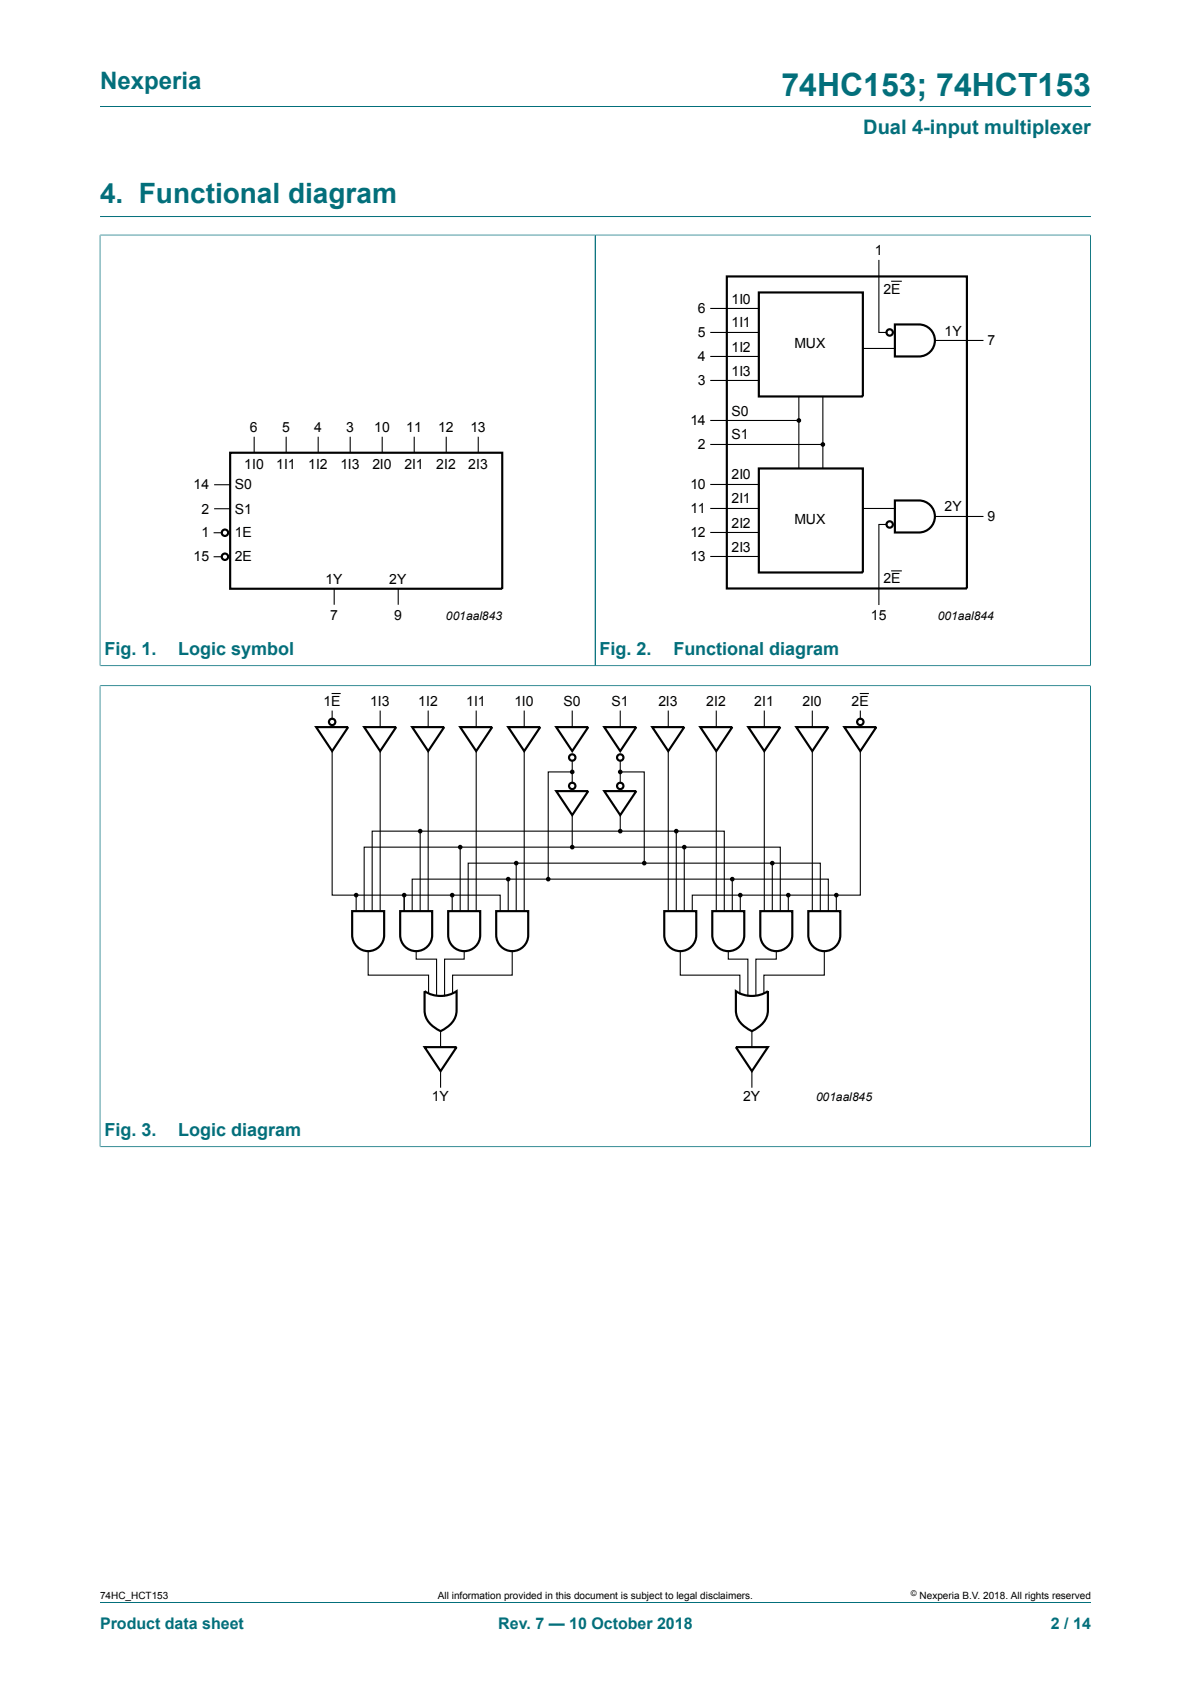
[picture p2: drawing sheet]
<svg xmlns="http://www.w3.org/2000/svg" width="210mm" height="297mm" viewBox="0 0 210 297" stroke-linecap="round" stroke-linejoin="round" font-family="sans-serif">
<path d="M17.6 18.8h174.8M17.6 38.2h174.8M17.6 41.5h174.7M17.6 41.4v76.1M105 41.5v75.9M192.3 41.4v76.1M17.6 117.4h174.7M17.6 120.9h174.7M17.6 120.9v81.4M192.3 120.9v81.4M17.6 202.2h174.7M17.6 282.6h174.8" fill="none" stroke="#036f7b" stroke-width=".18"/>
<g fill="none" stroke="#000" stroke-width=".19">
<path d="M125.3 54.4h8.5M125.3 58.6h8.5M155 45.9v12.7h1.3M157.2 49.6h1.7M44.8 77v2.8M50.5 77v2.8M56.1 77v2.8M61.7 77v2.8M67.4 77v2.8M73 77v2.8M78.7 77v2.8M84.3 77v2.8"/>
<path d="M125.3 62.9h8.5M125.3 67.1h8.5M125.3 74.2h15.6M125.3 78.4h19.8M140.9 69.9v12.7M145.1 69.9v12.7M152.1 61.5h5.7M164.8 60h8.5M37.8 98.2h1.3M37.8 94h1.3M37.8 85.5h2.8M37.8 89.7h2.8"/>
<path d="M125.3 89.7h8.5M125.3 85.4h8.5M125.3 93.9h8.5M125.3 98.1h8.5M152.1 89.7h5.7M156.3 92.5h-1.3v14.1M164.8 91.1h8.5M58.9 103.8v2.9M70.2 103.8v2.9M157.2 100.7h1.7M58.6 132.5v25.4h29.6v2.8M58.6 125.4v1.4"/>
<path d="M58.6 122.3h1.4M67 125.4v2.8M67 132.5v28.2M75.5 125.4v2.8M75.5 132.5v28.2M84 125.4v2.8M84 132.5v28.2M92.4 125.4v2.8M92.4 132.5v28.2M100.9 136.1h-4.2v18.9M100.9 125.4v2.8M100.9 134.2v3.8"/>
<path d="M109.4 136.1h4.2v16.1M109.4 125.4v2.8M109.4 134.2v3.8M117.8 125.4v2.8M117.8 132.5v28.2M126.3 125.4v2.8M126.3 132.5v28.2M134.8 125.4v2.8M134.8 132.5v28.2M143.2 125.4v2.8M143.2 132.5v28.2M151.7 132.5v25.4h-29.6v2.8"/>
<path d="M151.7 122.3h1.4M151.7 125.4v1.4M62.8 157.9v2.8M71.3 157.9v2.8M74.1 146.6v14.1M79.7 157.9v2.8M81.1 149.4v11.3M89.6 155.1v5.6M91 152.2v8.5M100.9 143.8v5.6M109.4 143.8v2.8M119.2 146.6v14.1"/>
<path d="M120.7 149.4v11.3M129.1 155.1v5.6M130.5 157.9v2.8M136.2 152.2v8.5M139 157.9v2.8M147.5 157.9v2.8M64.2 160.7v-11.3h73.4v11.3M64.9 167.7v4.3h10.7v3.2M65.6 160.7v-14.1h62.1v14.1M72.7 160.7v-5.7h73.4v5.7M73.4 167.7v1.5h3.6v6.2M81.8 167.7v1.5h-3.4v6.5"/>
<path d="M82.6 160.7v-8.5h62v8.5M90.3 167.7v4.3h-10.5v3.2M119.9 167.7v4.3h10.6v3.3M128.4 167.7v1.5h3.5v6.5M136.9 167.7v1.5h-3.6v6.2M145.3 167.7v4.3h-10.6v3.1M77.7 181.9v2.8M77.7 188.9v2.8M132.6 181.9v2.8M132.6 188.9v2.8"/>
</g>
<g fill="none" stroke="#000" stroke-width=".38">
<path d="M128.2 48.8h42.3v55h-42.3zM133.8 51.6h18.3v18.3h-18.3zM157.8 57.2h4.2a2.82 2.82 0 0 1 2.8 2.8 2.82 2.82 0 0 1-2.8 2.9h-4.2zM40.6 79.8h48v24h-48zM133.8 82.6h18.3v18.4h-18.3zM157.8 88.3h4.2a2.82 2.82 0 0 1 2.8 2.8 2.82 2.82 0 0 1-2.8 2.8h-4.2zM55.7 128.2h5.7l-2.8 4.3zM64.2 128.2h5.7l-2.9 4.3zM72.7 128.2h5.6l-2.8 4.3zM81.1 128.2h5.7l-2.8 4.3zM89.6 128.2h5.7l-2.9 4.3zM98.1 128.2h5.6l-2.8 4.3z"/>
<path d="M98.1 139.5h5.6l-2.8 4.3zM106.5 128.2h5.7l-2.8 4.3zM106.5 139.5h5.7l-2.8 4.3zM115 128.2h5.7l-2.9 4.3zM123.5 128.2h5.6l-2.8 4.3zM131.9 128.2h5.7l-2.8 4.3zM140.4 128.2h5.7l-2.9 4.3zM148.9 128.2h5.6l-2.8 4.3zM62.1 160.7h5.6v4.2a2.82 2.82 0 0 1-2.8 2.8 2.82 2.82 0 0 1-2.8-2.8zM70.6 160.7h5.6v4.2a2.82 2.82 0 0 1-2.8 2.8 2.82 2.82 0 0 1-2.8-2.8zM74.9 174.8a5.1 5.1 0 0 0 5.6 0v3.4a4.1 4.1 0 0 1-2.8 3.7 4.3 4.3 0 0 1-2.8-3.7zM79 160.7h5.7v4.2a2.82 2.82 0 0 1-2.9 2.8 2.82 2.82 0 0 1-2.8-2.8z"/>
<path d="M87.5 160.7h5.6v4.2a2.82 2.82 0 0 1-2.8 2.8 2.82 2.82 0 0 1-2.8-2.8zM117.1 160.7h5.7v4.2a2.82 2.82 0 0 1-2.9 2.8 2.82 2.82 0 0 1-2.8-2.8zM125.6 160.7h5.6v4.2a2.82 2.82 0 0 1-2.8 2.8 2.82 2.82 0 0 1-2.8-2.8zM129.8 174.8a5.1 5.1 0 0 0 5.6 0v3.4a4.1 4.1 0 0 1-2.8 3.7 4.4 4.4 0 0 1-2.8-3.7zM134.1 160.7h5.6v4.2a2.82 2.82 0 0 1-2.8 2.8 2.82 2.82 0 0 1-2.8-2.8zM142.5 160.7h5.7v4.2a2.82 2.82 0 0 1-2.9 2.8 2.82 2.82 0 0 1-2.8-2.8zM74.9 184.7h5.6l-2.8 4.2zM129.8 184.7h5.6l-2.8 4.2z"/>
<circle cx="156.9" cy="58.6" r=".56"/>
<circle cx="39.7" cy="94" r=".56"/>
<circle cx="39.7" cy="98.2" r=".56"/>
<circle cx="156.9" cy="92.5" r=".56"/>
<circle cx="58.6" cy="127.3" r=".56"/>
<circle cx="100.9" cy="133.6" r=".56"/>
<circle cx="100.9" cy="138.6" r=".56"/>
<circle cx="109.4" cy="133.6" r=".56"/>
<circle cx="109.4" cy="138.6" r=".56"/>
<circle cx="151.7" cy="127.3" r=".56"/>
</g>
<g fill="#000">
<circle cx="140.9" cy="74.2" r=".28"/>
<circle cx="145.1" cy="78.4" r=".28"/>
<circle cx="100.9" cy="136.1" r=".28"/>
<circle cx="109.4" cy="136.1" r=".28"/>
<circle cx="62.8" cy="157.9" r=".28"/>
<circle cx="71.3" cy="157.9" r=".28"/>
<circle cx="74.1" cy="146.6" r=".28"/>
<circle cx="79.7" cy="157.9" r=".28"/>
<circle cx="81.1" cy="149.4" r=".28"/>
<circle cx="89.6" cy="155.1" r=".28"/>
<circle cx="91" cy="152.2" r=".28"/>
<circle cx="96.7" cy="155" r=".28"/>
<circle cx="100.9" cy="149.4" r=".28"/>
<circle cx="109.4" cy="146.6" r=".28"/>
<circle cx="113.6" cy="152.2" r=".28"/>
<circle cx="119.2" cy="146.6" r=".28"/>
<circle cx="120.7" cy="149.4" r=".28"/>
<circle cx="129.1" cy="155.1" r=".28"/>
<circle cx="130.5" cy="157.9" r=".28"/>
<circle cx="136.2" cy="152.2" r=".28"/>
<circle cx="139" cy="157.9" r=".28"/>
<circle cx="147.5" cy="157.9" r=".28"/>
</g>
<g fill="none" stroke="#000" stroke-width=".25">
<circle cx="140.9" cy="74.2" r=".28"/>
<circle cx="145.1" cy="78.4" r=".28"/>
<circle cx="100.9" cy="136.1" r=".28"/>
<circle cx="109.4" cy="136.1" r=".28"/>
<circle cx="62.8" cy="157.9" r=".28"/>
<circle cx="71.3" cy="157.9" r=".28"/>
<circle cx="74.1" cy="146.6" r=".28"/>
<circle cx="79.7" cy="157.9" r=".28"/>
<circle cx="81.1" cy="149.4" r=".28"/>
<circle cx="89.6" cy="155.1" r=".28"/>
<circle cx="91" cy="152.2" r=".28"/>
<circle cx="96.7" cy="155" r=".28"/>
<circle cx="100.9" cy="149.4" r=".28"/>
<circle cx="109.4" cy="146.6" r=".28"/>
<circle cx="113.6" cy="152.2" r=".28"/>
<circle cx="119.2" cy="146.6" r=".28"/>
<circle cx="120.7" cy="149.4" r=".28"/>
<circle cx="129.1" cy="155.1" r=".28"/>
<circle cx="130.5" cy="157.9" r=".28"/>
<circle cx="136.2" cy="152.2" r=".28"/>
<circle cx="139" cy="157.9" r=".28"/>
<circle cx="147.5" cy="157.9" r=".28"/>
</g>
<text font-size="5.6" fill="#036f7b" x="137.8" y="16.8">74HC153; 74HCT153</text>
<text font-size="4.9" fill="#036f7b" x="17.6" y="35.9">4. Functional diagram</text>
<text font-size="4.2" fill="#036f7b" x="17.6" y="15.6">Nexperia</text>
<text font-size="3.5" fill="#036f7b" x="152.2" y="23.7">Dual 4-input multiplexer</text>
<g font-size="3.2" fill="#036f7b">
<text x="18.4" y="115.6">Fig. 1.</text>
<text x="31.4" y="115.6">Logic symbol</text>
<text x="105.7" y="115.6">Fig. 2.</text>
<text x="118.7" y="115.6">Functional diagram</text>
<text x="18.4" y="200.4">Fig. 3.</text>
<text x="31.4" y="200.4">Logic diagram</text>
</g>
<g font-size="2.8" fill="#036f7b">
<text x="17.6" y="287.2">Product data sheet</text>
<text x="87.9" y="287.2">Rev. 7 — 10 October 2018</text>
<text x="185.3" y="287.2">2 / 14</text>
</g>
<g font-size="2.5">
<text x="154.2" y="45">1</text>
<text x="129" y="53.5">1I0</text>
<text x="155.8" y="51.8">2E</text>
<text x="123.1" y="55.2">6</text>
<text x="123.1" y="59.5">5</text>
<text x="129" y="57.7">1I1</text>
<text x="166.6" y="59.2">1Y</text>
<text x="123.1" y="63.7">4</text>
<text x="129" y="62">1I2</text>
<text x="140.1" y="61.4">MUX</text>
<text x="174.1" y="60.8">7</text>
<text x="123.1" y="67.9">3</text>
<text x="129" y="66.2">1I3</text>
<text x="44.1" y="76.2">6</text>
<text x="49.7" y="76.2">5</text>
<text x="55.4" y="76.2">4</text>
<text x="61" y="76.2">3</text>
<text x="66" y="76.2">10</text>
<text x="71.6" y="76.2">11</text>
<text x="77.3" y="76.2">12</text>
<text x="82.9" y="76.2">13</text>
<text x="121.7" y="74.9">14</text>
<text x="129" y="73.3">S0</text>
<text x="129" y="77.5">S1</text>
<text x="43.1" y="82.6">1I0</text>
<text x="48.7" y="82.6">1I1</text>
<text x="54.4" y="82.6">1I2</text>
<text x="60" y="82.6">1I3</text>
<text x="65.7" y="82.6">2I0</text>
<text x="71.3" y="82.6">2I1</text>
<text x="76.9" y="82.6">2I2</text>
<text x="82.6" y="82.6">2I3</text>
<text x="123.1" y="79.2">2</text>
<text x="34.1" y="86.3">14</text>
<text x="41.4" y="86.3">S0</text>
<text x="121.7" y="86.2">10</text>
<text x="129" y="84.5">2I0</text>
<text x="129" y="88.8">2I1</text>
<text x="35.5" y="90.6">2</text>
<text x="35.5" y="94.8">1</text>
<text x="41.4" y="90.6">S1</text>
<text x="41.4" y="94.8">1E</text>
<text x="121.7" y="90.5">11</text>
<text x="121.7" y="94.8">12</text>
<text x="129" y="93">2I2</text>
<text x="140.1" y="92.5">MUX</text>
<text x="166.6" y="90.2">2Y</text>
<text x="174.1" y="91.9">9</text>
<text x="34.1" y="99">15</text>
<text x="41.4" y="99">2E</text>
<text x="121.7" y="98.9">13</text>
<text x="129" y="97.3">2I3</text>
<text x="57.4" y="102.9">1Y</text>
<text x="68.6" y="102.9">2Y</text>
<text x="155.8" y="102.9">2E</text>
<text x="58.2" y="109.4">7</text>
<text x="69.5" y="109.4">9</text>
<text x="153.5" y="109.4">15</text>
<text x="57" y="124.5">1E</text>
<text x="65.3" y="124.5">1I3</text>
<text x="73.7" y="124.5">1I2</text>
<text x="82.2" y="124.5">1I1</text>
<text x="90.7" y="124.5">1I0</text>
<text x="99.3" y="124.5">S0</text>
<text x="107.8" y="124.5">S1</text>
<text x="116.1" y="124.5">2I3</text>
<text x="124.5" y="124.5">2I2</text>
<text x="133" y="124.5">2I1</text>
<text x="141.5" y="124.5">2I0</text>
<text x="150.1" y="124.5">2E</text>
<text x="76.2" y="194.3">1Y</text>
<text x="131" y="194.3">2Y</text>
</g>
<g font-size="2.1">
<text x="78.6" y="109.4">001aal843</text>
<text x="165.4" y="109.4">001aal844</text>
<text x="143.9" y="194.3">001aal845</text>
</g>
<g font-size="1.8">
<text x="17.6" y="282">74HC_HCT153</text>
<text x="77.2" y="282">All information provided in this document is subject to legal disclaimers.</text>
<text x="162.2" y="282">Nexperia B.V. 2018. All rights reserved</text>
</g>
<text font-size="1.4" x="160.6" y="281.6">©</text>
</svg>
